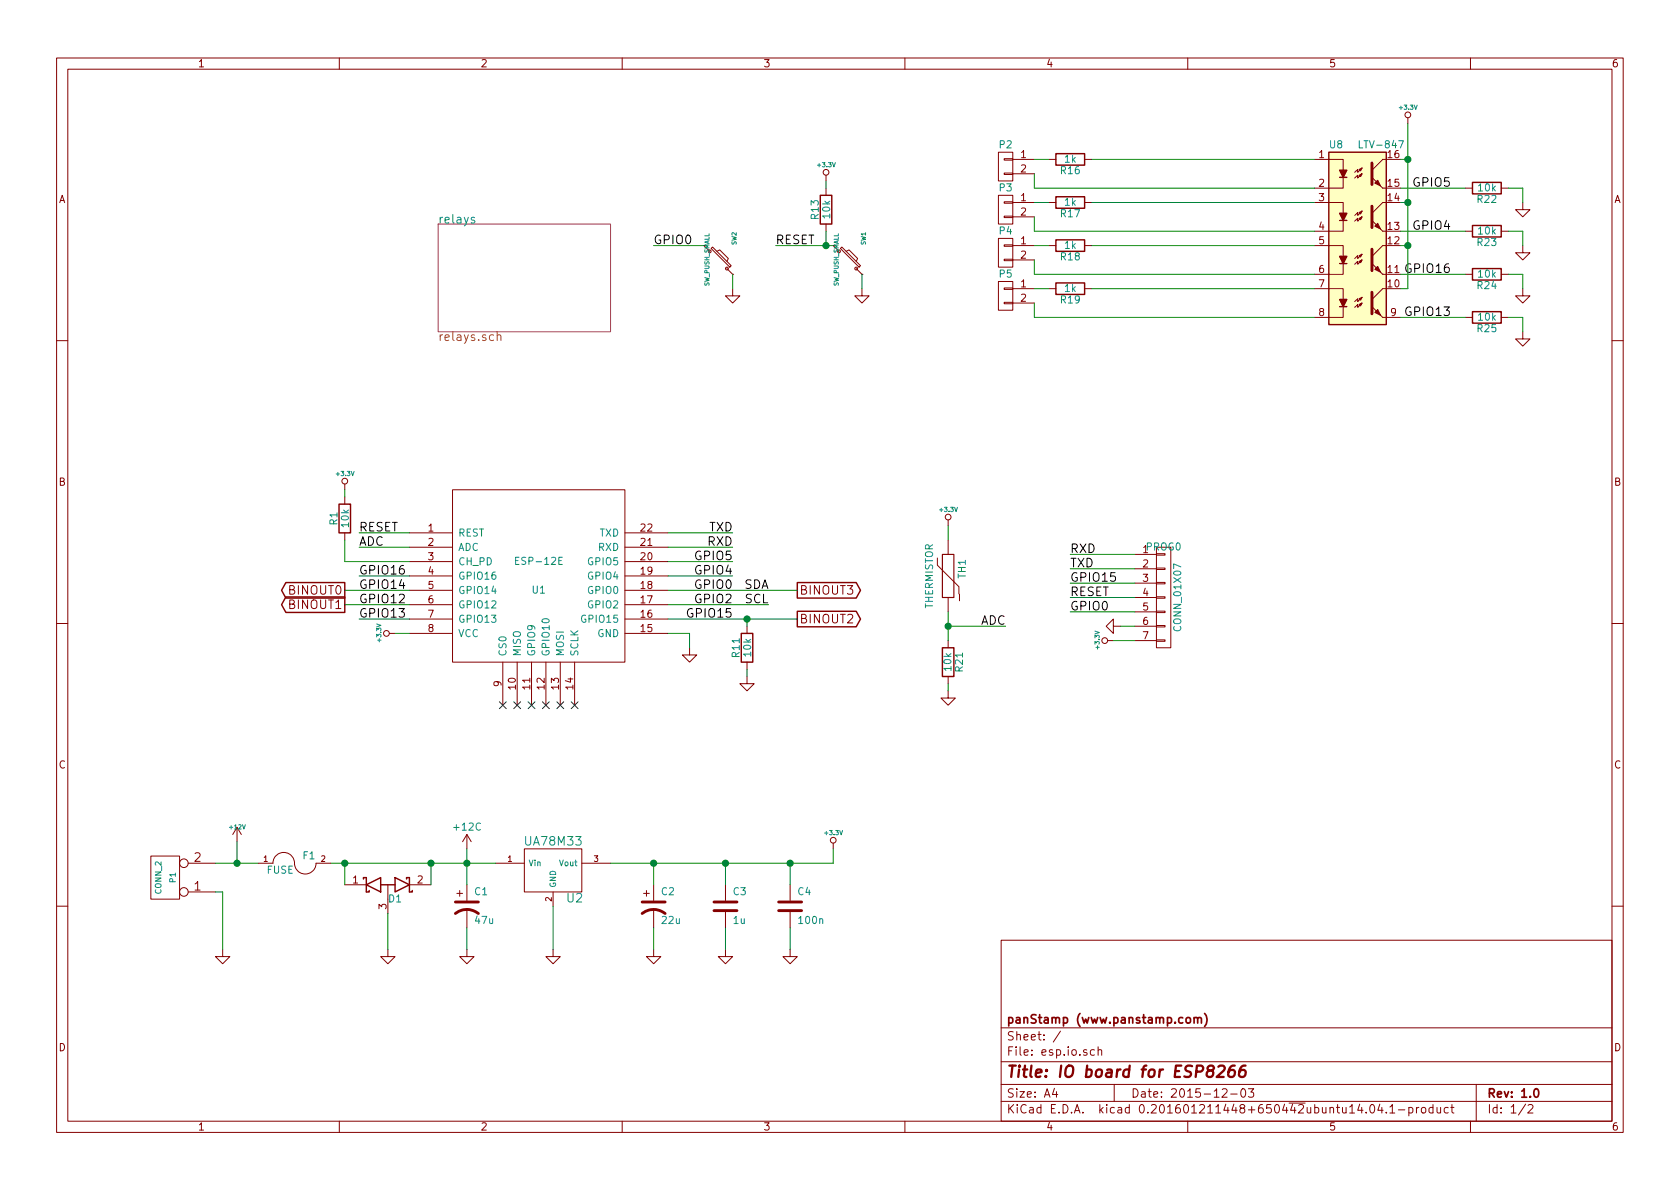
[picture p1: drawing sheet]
EESchema Schematic File Version 2
LIBS:power
LIBS:device
LIBS:transistors
LIBS:conn
LIBS:linear
LIBS:regul
LIBS:74xx
LIBS:cmos4000
LIBS:adc-dac
LIBS:memory
LIBS:xilinx
LIBS:microcontrollers
LIBS:dsp
LIBS:microchip
LIBS:analog_switches
LIBS:motorola
LIBS:texas
LIBS:intel
LIBS:audio
LIBS:interface
LIBS:digital-audio
LIBS:philips
LIBS:display
LIBS:cypress
LIBS:siliconi
LIBS:opto
LIBS:atmel
LIBS:contrib
LIBS:valves
LIBS:atmega8
LIBS:atmel89cxxxx
LIBS:atmel-1
LIBS:atmel-2005
LIBS:avr
LIBS:avr-1
LIBS:avr-2
LIBS:avr-3
LIBS:avr-4
LIBS:hopf
LIBS:rfm-ash
LIBS:mycomponents
LIBS:mcp120-130
LIBS:mcp3304
LIBS:microchip_mcp2120
LIBS:microchip-mcp125x-xxx
LIBS:toshiba
LIBS:ESP8266
LIBS:esp.io-cache
EELAYER 25 0
EELAYER END
$Descr A4 11693 8268
encoding utf-8
Sheet 1 2
Title "IO board for ESP8266"
Date "2015-12-03"
Rev "1.0"
Comp "panStamp (www.panstamp.com)"
Comment1 ""
Comment2 ""
Comment3 ""
Comment4 ""
$EndDescr
Text Label 5350 4200 2    60   ~ 0
SCL
Text GLabel 5550 4300 2    60   Output ~ 0
BINOUT2
Text GLabel 2400 4200 0    60   Output ~ 0
BINOUT1
Text GLabel 2400 4100 0    60   Output ~ 0
BINOUT0
$Comp
L +12V #PWR01
U 1 1
P 1650 5850
F 0 "#PWR01" H 1650 5800 20  0001 C CNN
F 1 "+12V" H 1650 5950 30  0000 C CNN
F 2 "" H 1650 5850 60  0001 C CNN
F 3 "" H 1650 5850 60  0001 C CNN
	1    1650 5850
	1    0    0    -1  
$EndComp
$Comp
L GND #PWR02
U 1 1
P 6000 2000
F 0 "#PWR02" H 6000 2000 30  0001 C CNN
F 1 "GND" H 6000 1930 30  0001 C CNN
F 2 "" H 6000 2000 60  0001 C CNN
F 3 "" H 6000 2000 60  0001 C CNN
	1    6000 2000
	1    0    0    -1  
$EndComp
$Comp
L SW_PUSH_SMALL SW1
U 1 1
P 5900 1800
F 0 "SW1" H 6050 1910 30  0000 C CNN
F 1 "SW_PUSH_SMALL" H 5900 1721 30  0000 C CNN
F 2 "mysmd:switch-tact-noah" H 5900 1800 60  0001 C CNN
F 3 "" H 5900 1800 60  0001 C CNN
	1    5900 1800
	0    1    -1   0   
$EndComp
$Sheet
S 3050 1550 1200 750 
U 4FACEA45
F0 "relays" 60
F1 "relays.sch" 60
$EndSheet
$Comp
L GND #PWR03
U 1 1
P 3250 6600
F 0 "#PWR03" H 3250 6600 30  0001 C CNN
F 1 "GND" H 3250 6530 30  0001 C CNN
F 2 "" H 3250 6600 60  0001 C CNN
F 3 "" H 3250 6600 60  0001 C CNN
	1    3250 6600
	1    0    0    -1  
$EndComp
$Comp
L CP1 C1
U 1 1
P 3250 6300
F 0 "C1" H 3300 6400 50  0000 L CNN
F 1 "47u" H 3300 6200 50  0000 L CNN
F 2 "mysmd:SMDCPOL_6.3" H 3250 6300 60  0001 C CNN
F 3 "" H 3250 6300 60  0001 C CNN
	1    3250 6300
	1    0    0    -1  
$EndComp
$Comp
L CONN_2 P1
U 1 1
P 1150 6100
F 0 "P1" V 1100 6100 40  0000 C CNN
F 1 "CONN_2" V 1200 6100 40  0000 C CNN
F 2 "myconnectors:terminal_block_5mm_2P" H 1150 6100 60  0001 C CNN
F 3 "" H 1150 6100 60  0001 C CNN
	1    1150 6100
	-1   0    0    1   
$EndComp
$Comp
L GND #PWR04
U 1 1
P 1550 6600
F 0 "#PWR04" H 1550 6600 30  0001 C CNN
F 1 "GND" H 1550 6530 30  0001 C CNN
F 2 "" H 1550 6600 60  0001 C CNN
F 3 "" H 1550 6600 60  0001 C CNN
	1    1550 6600
	1    0    0    -1  
$EndComp
Text Label 5400 1700 0    60   ~ 0
RESET
$Comp
L +3.3V-RESCUE-rcu-board #PWR05
U 1 1
P 2750 4400
F 0 "#PWR05" H 2750 4360 30  0001 C CNN
F 1 "+3.3V" H 2750 4510 30  0000 C CNN
F 2 "" H 2750 4400 60  0001 C CNN
F 3 "" H 2750 4400 60  0001 C CNN
	1    2750 4400
	0    -1   -1   0   
$EndComp
$Comp
L GND #PWR06
U 1 1
P 4800 4500
F 0 "#PWR06" H 4800 4500 30  0001 C CNN
F 1 "GND" H 4800 4430 30  0001 C CNN
F 2 "" H 4800 4500 60  0001 C CNN
F 3 "" H 4800 4500 60  0001 C CNN
	1    4800 4500
	1    0    0    -1  
$EndComp
$Comp
L +3.3V-RESCUE-rcu-board #PWR07
U 1 1
P 5800 5900
F 0 "#PWR07" H 5800 5860 30  0001 C CNN
F 1 "+3.3V" H 5800 6010 30  0000 C CNN
F 2 "" H 5800 5900 60  0001 C CNN
F 3 "" H 5800 5900 60  0001 C CNN
	1    5800 5900
	1    0    0    -1  
$EndComp
$Comp
L LF33 U2
U 1 1
P 3850 6050
F 0 "U2" H 4000 5854 60  0000 C CNN
F 1 "UA78M33" H 3850 6250 60  0000 C CNN
F 2 "libcms:SOT223" H 3850 6050 60  0001 C CNN
F 3 "" H 3850 6050 60  0001 C CNN
	1    3850 6050
	1    0    0    -1  
$EndComp
$Comp
L GND #PWR08
U 1 1
P 5500 6600
F 0 "#PWR08" H 5500 6600 30  0001 C CNN
F 1 "GND" H 5500 6530 30  0001 C CNN
F 2 "" H 5500 6600 60  0001 C CNN
F 3 "" H 5500 6600 60  0001 C CNN
	1    5500 6600
	1    0    0    -1  
$EndComp
$Comp
L C C4
U 1 1
P 5500 6300
F 0 "C4" H 5550 6400 50  0000 L CNN
F 1 "100n" H 5550 6200 50  0000 L CNN
F 2 "mysmd:SM0603S" H 5500 6300 60  0001 C CNN
F 3 "" H 5500 6300 60  0001 C CNN
	1    5500 6300
	1    0    0    -1  
$EndComp
$Comp
L GND #PWR09
U 1 1
P 3850 6600
F 0 "#PWR09" H 3850 6600 30  0001 C CNN
F 1 "GND" H 3850 6530 30  0001 C CNN
F 2 "" H 3850 6600 60  0001 C CNN
F 3 "" H 3850 6600 60  0001 C CNN
	1    3850 6600
	1    0    0    -1  
$EndComp
$Comp
L CP1 C2
U 1 1
P 4550 6300
F 0 "C2" H 4600 6400 50  0000 L CNN
F 1 "22u" H 4600 6200 50  0000 L CNN
F 2 "mysmd:SMDCPOL_5" H 4550 6300 60  0001 C CNN
F 3 "" H 4550 6300 60  0001 C CNN
	1    4550 6300
	1    0    0    -1  
$EndComp
$Comp
L GND #PWR010
U 1 1
P 4550 6600
F 0 "#PWR010" H 4550 6600 30  0001 C CNN
F 1 "GND" H 4550 6530 30  0001 C CNN
F 2 "" H 4550 6600 60  0001 C CNN
F 3 "" H 4550 6600 60  0001 C CNN
	1    4550 6600
	1    0    0    -1  
$EndComp
$Comp
L GND #PWR011
U 1 1
P 5050 6600
F 0 "#PWR011" H 5050 6600 30  0001 C CNN
F 1 "GND" H 5050 6530 30  0001 C CNN
F 2 "" H 5050 6600 60  0001 C CNN
F 3 "" H 5050 6600 60  0001 C CNN
	1    5050 6600
	1    0    0    -1  
$EndComp
$Comp
L C C3
U 1 1
P 5050 6300
F 0 "C3" H 5100 6400 50  0000 L CNN
F 1 "1u" H 5100 6200 50  0000 L CNN
F 2 "mysmd:SM0603S" H 5050 6300 60  0001 C CNN
F 3 "" H 5050 6300 60  0001 C CNN
	1    5050 6300
	1    0    0    -1  
$EndComp
Text Label 5350 4100 2    60   ~ 0
SDA
Text Label 5100 3700 2    60   ~ 0
TXD
Text Label 5100 3800 2    60   ~ 0
RXD
$Comp
L CONN_01X07 PROG0
U 1 1
P 8100 4150
F 0 "PROG0" H 8100 4500 50  0000 C CNN
F 1 "CONN_01X07" V 8200 4150 50  0000 C CNN
F 2 "pinhead:pinhead-1X07" H 8100 4150 60  0001 C CNN
F 3 "" H 8100 4150 60  0000 C CNN
	1    8100 4150
	1    0    0    -1  
$EndComp
Text Label 7450 3850 0    60   ~ 0
RXD
Text Label 7450 3950 0    60   ~ 0
TXD
$Comp
L GND #PWR012
U 1 1
P 7800 4350
F 0 "#PWR012" H 7800 4350 30  0001 C CNN
F 1 "GND" H 7800 4280 30  0001 C CNN
F 2 "" H 7800 4350 60  0001 C CNN
F 3 "" H 7800 4350 60  0001 C CNN
	1    7800 4350
	0    1    1    0   
$EndComp
$Comp
L +3.3V-RESCUE-rcu-board #PWR013
U 1 1
P 7750 4450
F 0 "#PWR013" H 7750 4410 30  0001 C CNN
F 1 "+3.3V" H 7750 4560 30  0000 C CNN
F 2 "" H 7750 4450 60  0001 C CNN
F 3 "" H 7750 4450 60  0001 C CNN
	1    7750 4450
	0    -1   -1   0   
$EndComp
Text Label 5100 4100 2    60   ~ 0
GPIO0
$Comp
L ESP-12E U1
U 1 1
P 3750 4000
F 0 "U1" H 3750 3900 50  0000 C CNN
F 1 "ESP-12E" H 3750 4100 50  0000 C CNN
F 2 "ESP8266:ESP-12E" H 3750 4000 50  0001 C CNN
F 3 "" H 3750 4000 50  0001 C CNN
	1    3750 4000
	1    0    0    -1  
$EndComp
Text Label 5100 4200 2    60   ~ 0
GPIO2
Text Label 5100 4300 2    60   ~ 0
GPIO15
Text Label 2500 4000 0    60   ~ 0
GPIO16
Text Label 2500 4100 0    60   ~ 0
GPIO14
Text Label 2500 4200 0    60   ~ 0
GPIO12
Text Label 2500 4300 0    60   ~ 0
GPIO13
$Comp
L R R16
U 1 1
P 7450 1100
F 0 "R16" V 7530 1100 50  0000 C CNN
F 1 "1k" V 7450 1100 50  0000 C CNN
F 2 "mysmd:SM0603S" H 7450 1100 60  0001 C CNN
F 3 "" H 7450 1100 60  0001 C CNN
	1    7450 1100
	0    1    1    0   
$EndComp
$Comp
L LTV-847 U8
U 1 1
P 9450 1700
F 0 "U8" H 9250 2400 50  0000 L CNN
F 1 "LTV-847" H 9450 2400 50  0000 L CNN
F 2 "mysmd:DIP16_SMD" H 9250 1100 50  0001 L CIN
F 3 "" H 9450 1600 50  0000 L CNN
	1    9450 1700
	1    0    0    -1  
$EndComp
$Comp
L R R17
U 1 1
P 7450 1400
F 0 "R17" V 7530 1400 50  0000 C CNN
F 1 "1k" V 7450 1400 50  0000 C CNN
F 2 "mysmd:SM0603S" H 7450 1400 60  0001 C CNN
F 3 "" H 7450 1400 60  0001 C CNN
	1    7450 1400
	0    1    1    0   
$EndComp
$Comp
L R R18
U 1 1
P 7450 1700
F 0 "R18" V 7530 1700 50  0000 C CNN
F 1 "1k" V 7450 1700 50  0000 C CNN
F 2 "mysmd:SM0603S" H 7450 1700 60  0001 C CNN
F 3 "" H 7450 1700 60  0001 C CNN
	1    7450 1700
	0    1    1    0   
$EndComp
$Comp
L R R19
U 1 1
P 7450 2000
F 0 "R19" V 7530 2000 50  0000 C CNN
F 1 "1k" V 7450 2000 50  0000 C CNN
F 2 "mysmd:SM0603S" H 7450 2000 60  0001 C CNN
F 3 "" H 7450 2000 60  0001 C CNN
	1    7450 2000
	0    1    1    0   
$EndComp
Text Label 10100 1600 2    60   ~ 0
GPIO4
Text Label 10100 2200 2    60   ~ 0
GPIO13
Text Label 10100 1900 2    60   ~ 0
GPIO16
Text Label 10100 1300 2    60   ~ 0
GPIO5
$Comp
L +3.3V-RESCUE-rcu-board #PWR014
U 1 1
P 2400 3400
F 0 "#PWR014" H 2400 3360 30  0001 C CNN
F 1 "+3.3V" H 2400 3510 30  0000 C CNN
F 2 "" H 2400 3400 60  0001 C CNN
F 3 "" H 2400 3400 60  0001 C CNN
	1    2400 3400
	1    0    0    -1  
$EndComp
$Comp
L GND #PWR015
U 1 1
P 5100 2000
F 0 "#PWR015" H 5100 2000 30  0001 C CNN
F 1 "GND" H 5100 1930 30  0001 C CNN
F 2 "" H 5100 2000 60  0001 C CNN
F 3 "" H 5100 2000 60  0001 C CNN
	1    5100 2000
	1    0    0    -1  
$EndComp
$Comp
L SW_PUSH_SMALL SW2
U 1 1
P 5000 1800
F 0 "SW2" H 5150 1910 30  0000 C CNN
F 1 "SW_PUSH_SMALL" H 5000 1721 30  0000 C CNN
F 2 "mysmd:switch-tact-noah" H 5000 1800 60  0001 C CNN
F 3 "" H 5000 1800 60  0001 C CNN
	1    5000 1800
	0    1    -1   0   
$EndComp
Text Label 4550 1700 0    60   ~ 0
GPIO0
Text Label 5100 3900 2    60   ~ 0
GPIO5
Text Label 5100 4000 2    60   ~ 0
GPIO4
$Comp
L R R1
U 1 1
P 2400 3600
F 0 "R1" V 2480 3600 50  0000 C CNN
F 1 "10k" V 2400 3600 50  0000 C CNN
F 2 "mysmd:SM0603S" H 2400 3600 60  0001 C CNN
F 3 "" H 2400 3600 60  0001 C CNN
	1    2400 3600
	-1   0    0    1   
$EndComp
Text Label 2500 3800 0    60   ~ 0
ADC
Text Label 2500 3700 0    60   ~ 0
RESET
$Comp
L R R13
U 1 1
P 5750 1450
F 0 "R13" V 5830 1450 50  0000 C CNN
F 1 "10k" V 5750 1450 50  0000 C CNN
F 2 "mysmd:SM0603S" H 5750 1450 60  0001 C CNN
F 3 "" H 5750 1450 60  0001 C CNN
	1    5750 1450
	-1   0    0    1   
$EndComp
$Comp
L +3.3V-RESCUE-rcu-board #PWR016
U 1 1
P 5750 1250
F 0 "#PWR016" H 5750 1210 30  0001 C CNN
F 1 "+3.3V" H 5750 1360 30  0000 C CNN
F 2 "" H 5750 1250 60  0001 C CNN
F 3 "" H 5750 1250 60  0001 C CNN
	1    5750 1250
	1    0    0    -1  
$EndComp
$Comp
L R R11
U 1 1
P 5200 4500
F 0 "R11" V 5280 4500 50  0000 C CNN
F 1 "10k" V 5200 4500 50  0000 C CNN
F 2 "mysmd:SM0603S" H 5200 4500 60  0001 C CNN
F 3 "" H 5200 4500 60  0001 C CNN
	1    5200 4500
	-1   0    0    1   
$EndComp
$Comp
L GND #PWR017
U 1 1
P 5200 4700
F 0 "#PWR017" H 5200 4700 30  0001 C CNN
F 1 "GND" H 5200 4630 30  0001 C CNN
F 2 "" H 5200 4700 60  0001 C CNN
F 3 "" H 5200 4700 60  0001 C CNN
	1    5200 4700
	1    0    0    -1  
$EndComp
$Comp
L THERMISTOR TH1
U 1 1
P 6600 4000
F 0 "TH1" V 6700 4050 50  0000 C CNN
F 1 "THERMISTOR" V 6500 4000 50  0000 C BNN
F 2 "mysmd:SM0603S" H 6600 4000 60  0001 C CNN
F 3 "" H 6600 4000 60  0000 C CNN
	1    6600 4000
	1    0    0    -1  
$EndComp
$Comp
L +3.3V-RESCUE-rcu-board #PWR018
U 1 1
P 6600 3650
F 0 "#PWR018" H 6600 3610 30  0001 C CNN
F 1 "+3.3V" H 6600 3760 30  0000 C CNN
F 2 "" H 6600 3650 60  0001 C CNN
F 3 "" H 6600 3650 60  0001 C CNN
	1    6600 3650
	1    0    0    -1  
$EndComp
$Comp
L R R21
U 1 1
P 6600 4600
F 0 "R21" V 6680 4600 50  0000 C CNN
F 1 "10k" V 6600 4600 50  0000 C CNN
F 2 "mysmd:SM0603S" V 6530 4600 30  0001 C CNN
F 3 "" H 6600 4600 30  0000 C CNN
	1    6600 4600
	1    0    0    -1  
$EndComp
$Comp
L GND #PWR019
U 1 1
P 6600 4800
F 0 "#PWR019" H 6600 4800 30  0001 C CNN
F 1 "GND" H 6600 4730 30  0001 C CNN
F 2 "" H 6600 4800 60  0001 C CNN
F 3 "" H 6600 4800 60  0001 C CNN
	1    6600 4800
	1    0    0    -1  
$EndComp
Text Label 7000 4350 2    60   ~ 0
ADC
$Comp
L R R22
U 1 1
P 10350 1300
F 0 "R22" V 10430 1300 50  0000 C CNN
F 1 "10k" V 10350 1300 50  0000 C CNN
F 2 "mysmd:SM0603S" V 10280 1300 30  0001 C CNN
F 3 "" H 10350 1300 30  0000 C CNN
	1    10350 1300
	0    1    1    0   
$EndComp
$Comp
L R R23
U 1 1
P 10350 1600
F 0 "R23" V 10430 1600 50  0000 C CNN
F 1 "10k" V 10350 1600 50  0000 C CNN
F 2 "mysmd:SM0603S" V 10280 1600 30  0001 C CNN
F 3 "" H 10350 1600 30  0000 C CNN
	1    10350 1600
	0    1    1    0   
$EndComp
$Comp
L R R24
U 1 1
P 10350 1900
F 0 "R24" V 10430 1900 50  0000 C CNN
F 1 "10k" V 10350 1900 50  0000 C CNN
F 2 "mysmd:SM0603S" V 10280 1900 30  0001 C CNN
F 3 "" H 10350 1900 30  0000 C CNN
	1    10350 1900
	0    1    1    0   
$EndComp
$Comp
L R R25
U 1 1
P 10350 2200
F 0 "R25" V 10430 2200 50  0000 C CNN
F 1 "10k" V 10350 2200 50  0000 C CNN
F 2 "mysmd:SM0603S" V 10280 2200 30  0001 C CNN
F 3 "" H 10350 2200 30  0000 C CNN
	1    10350 2200
	0    1    1    0   
$EndComp
$Comp
L GND #PWR020
U 1 1
P 10600 2300
F 0 "#PWR020" H 10600 2300 30  0001 C CNN
F 1 "GND" H 10600 2230 30  0001 C CNN
F 2 "" H 10600 2300 60  0001 C CNN
F 3 "" H 10600 2300 60  0001 C CNN
	1    10600 2300
	1    0    0    -1  
$EndComp
$Comp
L GND #PWR021
U 1 1
P 10600 2000
F 0 "#PWR021" H 10600 2000 30  0001 C CNN
F 1 "GND" H 10600 1930 30  0001 C CNN
F 2 "" H 10600 2000 60  0001 C CNN
F 3 "" H 10600 2000 60  0001 C CNN
	1    10600 2000
	1    0    0    -1  
$EndComp
$Comp
L GND #PWR022
U 1 1
P 10600 1700
F 0 "#PWR022" H 10600 1700 30  0001 C CNN
F 1 "GND" H 10600 1630 30  0001 C CNN
F 2 "" H 10600 1700 60  0001 C CNN
F 3 "" H 10600 1700 60  0001 C CNN
	1    10600 1700
	1    0    0    -1  
$EndComp
$Comp
L GND #PWR023
U 1 1
P 10600 1400
F 0 "#PWR023" H 10600 1400 30  0001 C CNN
F 1 "GND" H 10600 1330 30  0001 C CNN
F 2 "" H 10600 1400 60  0001 C CNN
F 3 "" H 10600 1400 60  0001 C CNN
	1    10600 1400
	1    0    0    -1  
$EndComp
$Comp
L +3.3V-RESCUE-rcu-board #PWR024
U 1 1
P 9800 850
F 0 "#PWR024" H 9800 810 30  0001 C CNN
F 1 "+3.3V" H 9800 960 30  0000 C CNN
F 2 "" H 9800 850 60  0001 C CNN
F 3 "" H 9800 850 60  0001 C CNN
	1    9800 850 
	1    0    0    -1  
$EndComp
$Comp
L +12C #PWR025
U 1 1
P 3250 5900
F 0 "#PWR025" H 3250 5750 50  0001 C CNN
F 1 "+12C" H 3250 6050 50  0000 C CNN
F 2 "" H 3250 5900 60  0000 C CNN
F 3 "" H 3250 5900 60  0000 C CNN
	1    3250 5900
	1    0    0    -1  
$EndComp
NoConn ~ 3500 4900
NoConn ~ 3600 4900
NoConn ~ 3700 4900
NoConn ~ 3800 4900
NoConn ~ 3900 4900
NoConn ~ 4000 4900
Text GLabel 5550 4100 2    60   Output ~ 0
BINOUT3
$Comp
L CONN_01X02 P2
U 1 1
P 7000 1150
F 0 "P2" H 7000 1300 50  0000 C CNN
F 1 "CONN_01X02" V 7100 1150 50  0001 C CNN
F 2 "myconnectors:terminal_block_5mm_2P" H 7000 1150 60  0001 C CNN
F 3 "" H 7000 1150 60  0000 C CNN
	1    7000 1150
	-1   0    0    -1  
$EndComp
$Comp
L CONN_01X02 P3
U 1 1
P 7000 1450
F 0 "P3" H 7000 1600 50  0000 C CNN
F 1 "CONN_01X02" V 7100 1450 50  0001 C CNN
F 2 "myconnectors:terminal_block_5mm_2P" H 7000 1450 60  0001 C CNN
F 3 "" H 7000 1450 60  0000 C CNN
	1    7000 1450
	-1   0    0    -1  
$EndComp
$Comp
L CONN_01X02 P4
U 1 1
P 7000 1750
F 0 "P4" H 7000 1900 50  0000 C CNN
F 1 "CONN_01X02" V 7100 1750 50  0001 C CNN
F 2 "myconnectors:terminal_block_5mm_2P" H 7000 1750 60  0001 C CNN
F 3 "" H 7000 1750 60  0000 C CNN
	1    7000 1750
	-1   0    0    -1  
$EndComp
$Comp
L CONN_01X02 P5
U 1 1
P 7000 2050
F 0 "P5" H 7000 2200 50  0000 C CNN
F 1 "CONN_01X02" V 7100 2050 50  0001 C CNN
F 2 "myconnectors:terminal_block_5mm_2P" H 7000 2050 60  0001 C CNN
F 3 "" H 7000 2050 60  0000 C CNN
	1    7000 2050
	-1   0    0    -1  
$EndComp
Text Label 7450 4250 0    60   ~ 0
GPIO0
Text Label 7450 4150 0    60   ~ 0
RESET
Text Label 7450 4050 0    60   ~ 0
GPIO15
Wire Wire Line
	3250 6450 3250 6600
Wire Wire Line
	4250 6000 5800 6000
Connection ~ 5500 6000
Wire Wire Line
	5500 6000 5500 6150
Wire Wire Line
	5050 6450 5050 6600
Connection ~ 4550 6000
Wire Wire Line
	4550 6000 4550 6150
Wire Wire Line
	5050 6000 5050 6150
Connection ~ 5050 6000
Wire Wire Line
	4550 6450 4550 6600
Wire Wire Line
	5800 6000 5800 5900
Wire Wire Line
	5500 6450 5500 6600
Wire Wire Line
	3850 6300 3850 6600
Wire Wire Line
	1500 6200 1550 6200
Wire Wire Line
	1550 6200 1550 6600
Wire Wire Line
	6000 1900 6000 2000
Wire Wire Line
	7900 3950 7450 3950
Wire Wire Line
	7900 3850 7450 3850
Wire Wire Line
	4650 4000 5100 4000
Wire Wire Line
	4650 3900 5100 3900
Wire Wire Line
	4650 3800 5100 3800
Wire Wire Line
	4650 3700 5100 3700
Wire Wire Line
	4650 4100 5550 4100
Wire Wire Line
	4650 4200 5350 4200
Wire Wire Line
	4650 4300 5550 4300
Wire Wire Line
	2850 4100 2400 4100
Wire Wire Line
	2850 4200 2400 4200
Wire Wire Line
	2850 4400 2750 4400
Wire Wire Line
	4650 4400 4800 4400
Wire Wire Line
	4800 4400 4800 4500
Wire Wire Line
	7600 1100 9150 1100
Wire Wire Line
	7600 1400 9150 1400
Wire Wire Line
	7600 1700 9150 1700
Wire Wire Line
	7600 2000 9150 2000
Wire Wire Line
	5100 1900 5100 2000
Wire Wire Line
	4550 1700 4900 1700
Wire Wire Line
	2400 3450 2400 3400
Wire Wire Line
	2850 3900 2400 3900
Wire Wire Line
	2400 3900 2400 3750
Wire Wire Line
	2850 3800 2500 3800
Wire Wire Line
	2850 3700 2500 3700
Wire Wire Line
	5800 1700 5400 1700
Wire Wire Line
	5750 1600 5750 1700
Connection ~ 5750 1700
Wire Wire Line
	5750 1250 5750 1300
Wire Wire Line
	5200 4300 5200 4350
Wire Wire Line
	5200 4650 5200 4700
Connection ~ 5200 4300
Wire Wire Line
	1500 6000 1800 6000
Wire Wire Line
	3250 5900 3250 6150
Connection ~ 3250 6000
Wire Wire Line
	1650 5850 1650 6000
Connection ~ 1650 6000
Wire Wire Line
	2300 6000 3450 6000
Wire Wire Line
	7900 4350 7800 4350
Wire Wire Line
	7900 4450 7750 4450
Wire Wire Line
	6600 3650 6600 3750
Wire Wire Line
	6600 4750 6600 4800
Wire Wire Line
	6600 4450 6600 4250
Wire Wire Line
	6600 4350 7000 4350
Connection ~ 6600 4350
Wire Wire Line
	9750 1300 10200 1300
Wire Wire Line
	9750 1600 10200 1600
Wire Wire Line
	10500 1300 10600 1300
Wire Wire Line
	10600 1300 10600 1400
Wire Wire Line
	9750 1900 10200 1900
Wire Wire Line
	10500 1600 10600 1600
Wire Wire Line
	10600 1600 10600 1700
Wire Wire Line
	10500 1900 10600 1900
Wire Wire Line
	10600 1900 10600 2000
Wire Wire Line
	9750 2200 10200 2200
Wire Wire Line
	10500 2200 10600 2200
Wire Wire Line
	10600 2200 10600 2300
Wire Wire Line
	9750 2000 9800 2000
Wire Wire Line
	9800 2000 9800 850 
Wire Wire Line
	9750 1100 9800 1100
Connection ~ 9800 1100
Wire Wire Line
	9750 1400 9800 1400
Connection ~ 9800 1400
Wire Wire Line
	9750 1700 9800 1700
Connection ~ 9800 1700
Wire Wire Line
	2850 4300 2500 4300
Wire Wire Line
	7200 1300 9150 1300
Wire Wire Line
	7200 1600 9150 1600
Wire Wire Line
	7200 1900 9150 1900
Wire Wire Line
	7200 2200 9150 2200
Wire Wire Line
	7900 4250 7450 4250
Wire Wire Line
	7900 4150 7450 4150
Wire Wire Line
	7900 4050 7450 4050
Wire Wire Line
	7300 1100 7200 1100
Wire Wire Line
	7200 1300 7200 1200
Wire Wire Line
	7300 1400 7200 1400
Wire Wire Line
	7200 1600 7200 1500
Wire Wire Line
	7300 1700 7200 1700
Wire Wire Line
	7200 1900 7200 1800
Wire Wire Line
	7300 2000 7200 2000
Wire Wire Line
	7200 2200 7200 2100
$Comp
L D_Schottky_x2_ACom_KKA D1
U 1 1
P 2700 6150
F 0 "D1" H 2750 6050 50  0000 C CNN
F 1 "D_Schottky_x2_ACom_KKA" H 2700 6250 50  0001 C CNN
F 2 "mysmd:SOT23" H 2700 6150 60  0001 C CNN
F 3 "" H 2700 6150 60  0000 C CNN
	1    2700 6150
	1    0    0    -1  
$EndComp
$Comp
L GND #PWR028
U 1 1
P 2700 6600
F 0 "#PWR028" H 2700 6600 30  0001 C CNN
F 1 "GND" H 2700 6530 30  0001 C CNN
F 2 "" H 2700 6600 60  0001 C CNN
F 3 "" H 2700 6600 60  0001 C CNN
	1    2700 6600
	1    0    0    -1  
$EndComp
Wire Wire Line
	2700 6350 2700 6600
$Comp
L FUSE F1
U 1 1
P 2050 6000
F 0 "F1" H 2150 6050 50  0000 C CNN
F 1 "FUSE" H 1950 5950 50  0000 C CNN
F 2 "libcms:SM1206" H 2050 6000 60  0001 C CNN
F 3 "" H 2050 6000 60  0000 C CNN
	1    2050 6000
	1    0    0    -1  
$EndComp
Wire Wire Line
	2400 6150 2400 6000
Connection ~ 2400 6000
Wire Wire Line
	3000 6150 3000 6000
Connection ~ 3000 6000
Wire Wire Line
	2850 4000 2500 4000
$EndSCHEMATC
